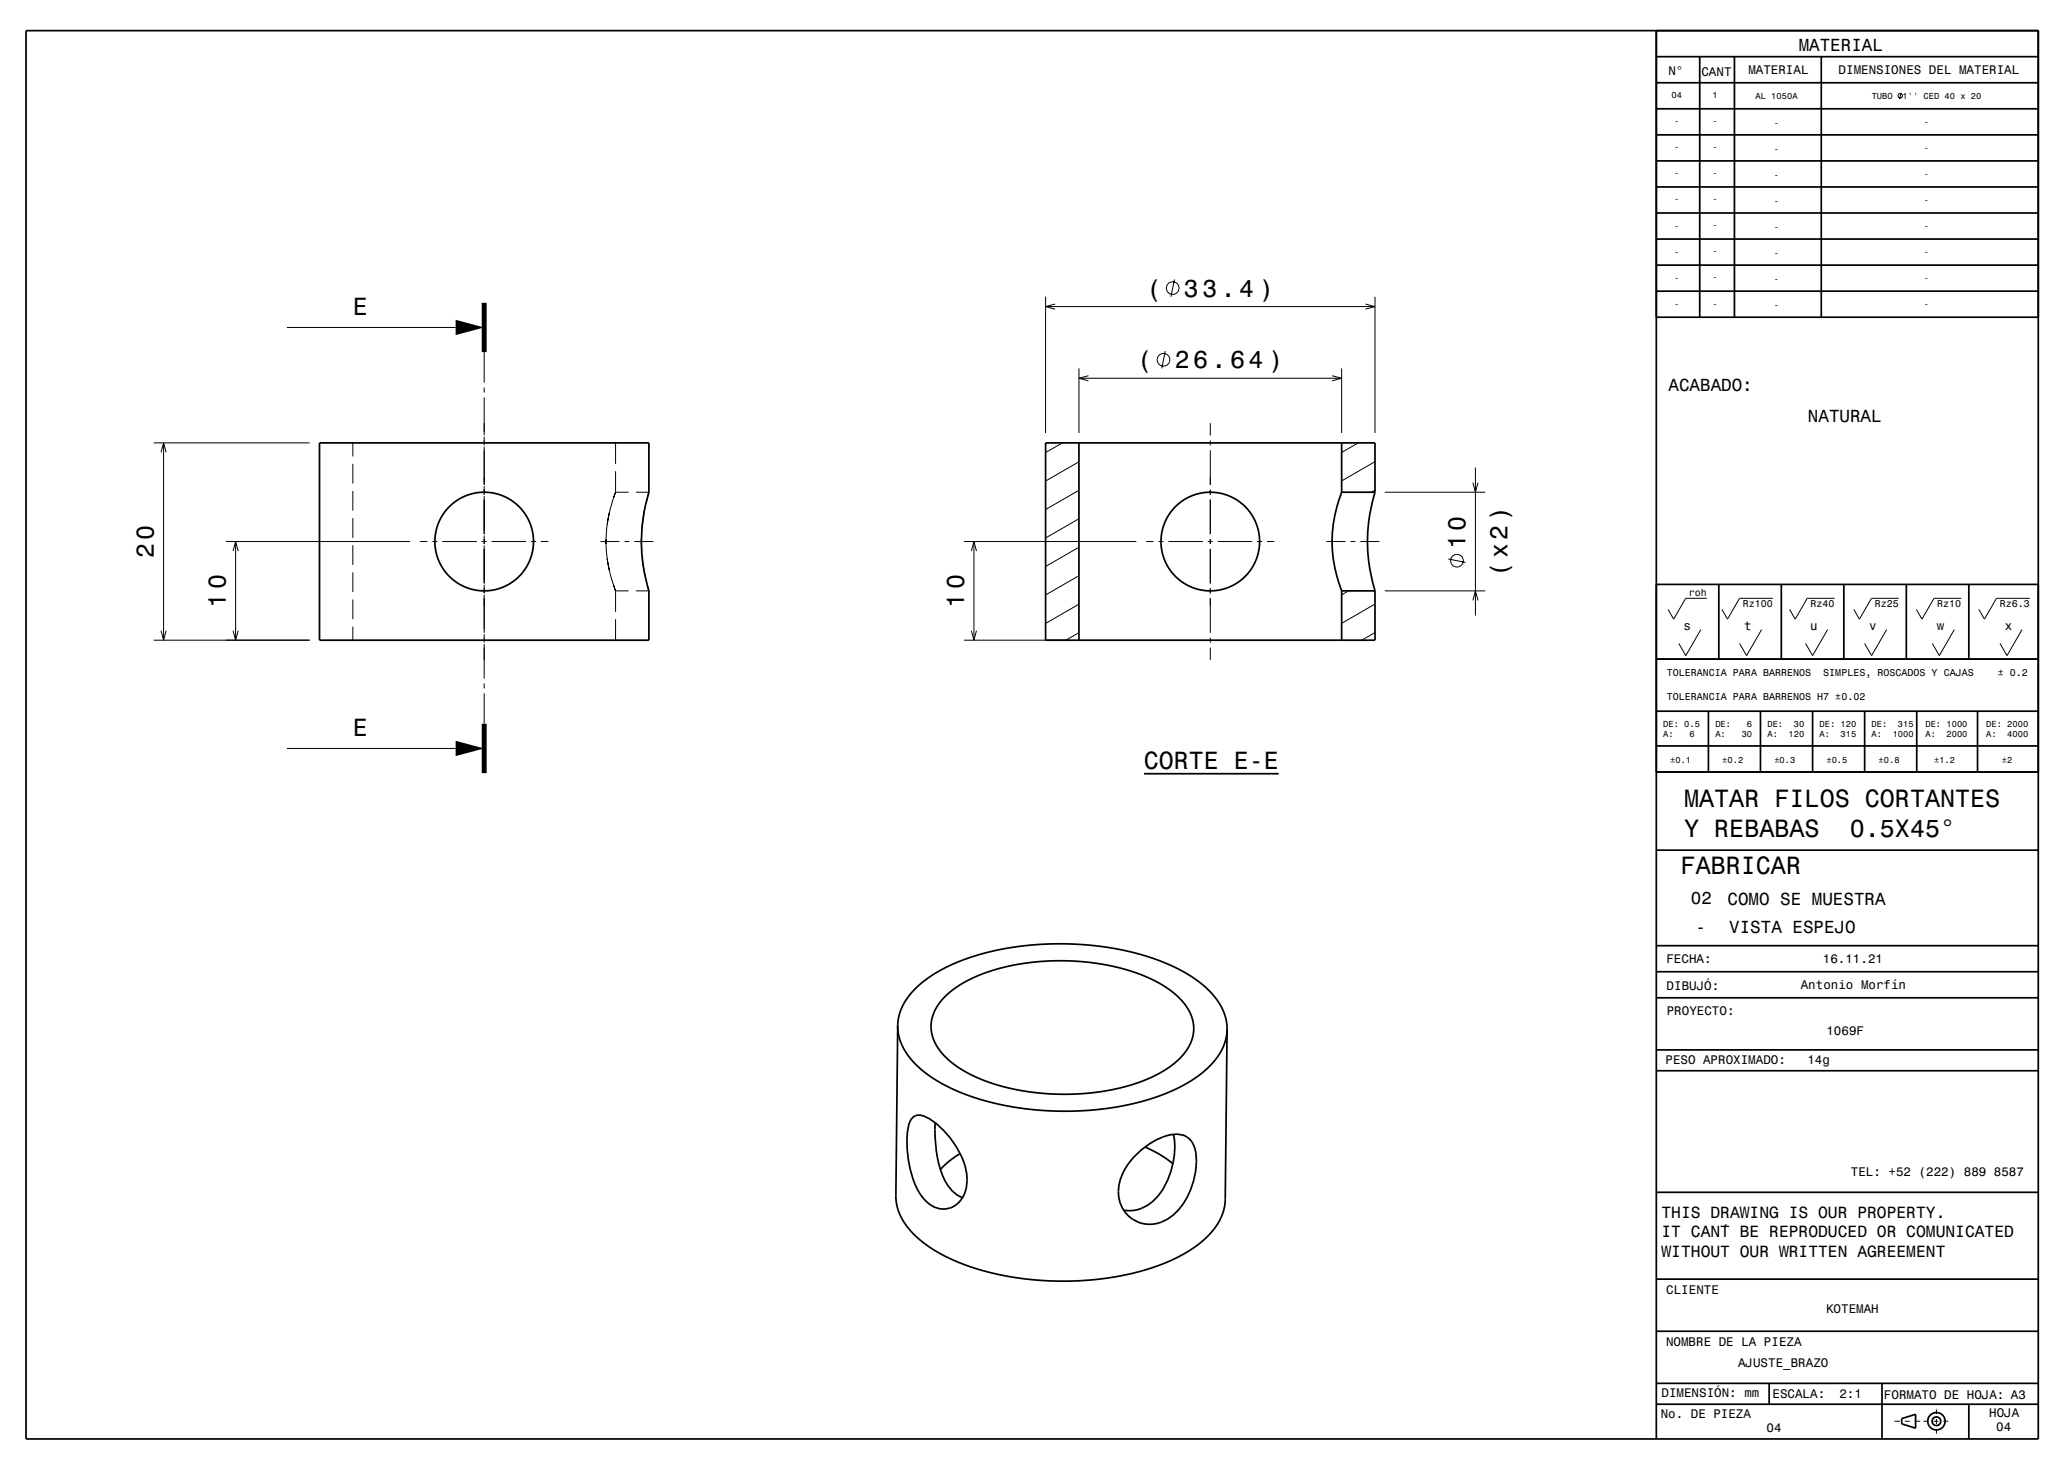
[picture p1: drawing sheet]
<svg xmlns="http://www.w3.org/2000/svg" width="420mm" height="297mm" viewBox="0 0 420 297" stroke-linecap="round" stroke-linejoin="round" font-family="sans-serif">
<g fill="none" stroke="#000" stroke-width=".2">
<path d="M385.5 18.8l-.2 1.2M238.2 56.7l-.7 3.5M58.2 66.4h34.2M98.2 71.4v6.2M98.2 78.6v1M212 60.2v27.6M212 62.2h66.8M214 61.6l-2 .6 2 .5M218.8 74.7v13.1M218.8 76.7h53.3M220.7 76.2l-1.9 .5 1.9 .5M236.3 71.2l-.7 3.5"/>
<path d="M270.2 76.2l1.9 .5-1.9 .5M272.1 74.7v13.1M276.9 61.6l1.9 .6-1.9 .5M278.8 60.2v27.6M31.2 89.8h31.6M32.7 91.7l.5-1.9 .5 1.9M33.2 89.8v40M71.6 89.8v2.7M71.6 94v4M71.6 99.5v4M98.2 80.6v7.7M98.2 88.6v1.7"/>
<path d="M98.2 90.6v7.7M98.2 98.6v1.7M124.8 95.5v4.3h2.7M124.8 89.8v4.2M129 99.8h2.6l-.5 1.9M215.4 89.8l-3.4 2M218.8 99.4l-6.8 3.9M218.8 93.6l-6.8 3.9M245.4 85.8v2.5M245.4 89.3v1M245.4 91.3v7M245.4 99.3v1"/>
<path d="M275.4 89.8l-3.3 1.9M278.8 99.4l-.7 .4M278.8 93.6l-6.7 3.9M280.8 99.8h20.4M298.7 97.9l.5 1.9 .5-1.9M299.2 94.8v30M45.8 109.8h37.4M47.3 111.7l.5-1.9 .5 1.9M47.8 109.8v20M71.6 105v4M71.6 110.5v4M71.6 116v4"/>
<path d="M85.2 109.8h1.5M87.7 109.8h1M89.7 109.8h7M97.7 109.8h1M98.2 100.6v7.7M98.2 108.6v1.7M98.2 110.6v7.7M98.2 118.6v1.7M99.7 109.8h7M107.7 109.8h1M109.7 109.8h1.5M121.8 109.8h3.8"/>
<path d="M122.9 109.8l.1 2M122.9 109.8v.5M122.9 109.3v.5M123 111.8l.6 3.9M123.1 113.3l.7 3.2 1 3.3-.4-1.2M123.6 103.9a25.8 25.8 0 0 0-.7 5.9M124 102.4l-.8 3.9M124.4 101l.4-1.2-.8 2.6M126.6 109.8h1M127.5 119.8h-2.7v4.2M128.6 109.8h3.9M130.1 108.6v3.2"/>
<path d="M130.3 113.3l.6 3.9M130.8 103.2l-.6 3.9M131.3 118.7l.3 1.1h-2.6M195.5 109.8h34.9M197 111.7l.5-1.9 .5 1.9M197.5 109.8v20M218.8 116.7l-6.8 3.9M218.8 110.9l-6.8 3.9M218.8 105.2l-6.8 3.9M232.4 109.8h1.5M234.9 109.8h1M237 109.8h6.9"/>
<path d="M244.9 109.8h1M245.4 101.3v7M245.4 109.3v1M245.4 111.3v7M245.4 119.3v1M246.9 109.8h7.1M254.9 109.8h1.1M256.9 109.8h1.5M269 109.8h3.9M273.5 119.8l-1.4 .8M273.9 109.8h1M275.9 109.8h3.9"/>
<path d="M280.8 119.8h20.4M293.7 113.3l3.5 .7M31.2 129.8h31.6M32.7 127.9l.5 1.9 .5-1.9M47.3 127.9l.5 1.9 .5-1.9M71.6 121.5v4M71.6 127v2.8M98.2 120.6v7.7M98.2 128.6v1.7M98.2 130.6v7M98.2 138.6v1M124.8 125.5v4.3"/>
<path d="M195.5 129.8h21.3M197 127.9l.5 1.9 .5-1.9M218.8 128.3l-2.6 1.5M218.8 122.5l-6.8 3.9M245.4 121.3v7M245.4 129.3v1M245.4 131.3v2.5M278.8 128.2l-2.6 1.6M278.8 122.5l-6.7 3.9M298.7 121.7l.5-1.9 .5 1.9M344.9 127.6l-3 5.3-1.4-2.4M346.2 121.3h-4.3l-2.5 4.2-1.1-2"/>
<path d="M357.3 127.6l-3.1 5.3-1.4-2.4M359.5 121.3h-6.7l-2.5 4.2-1.1-2M370.6 127.6l-3 5.3-1.4-2.4M372.1 121.3h-5.6l-2.4 4.2-1.2-2M382.6 127.6l-3 5.3-1.5-2.4M385.1 121.3h-5.6l-2.4 4.2-1.1-2M396.3 127.6l-3 5.3-1.4-2.4M397.8 121.3h-5.6l-2.4 4.2-1.2-2M410.1 127.6l-3.1 5.3-1.4-2.4M411.7 121.3h-6.8l-2.4 4.2-1.2-2M58.2 151.7h34.2M98.2 140.6v6.1"/>
<path d="M384.2 288.1h1.1M386.3 288.1h1M388.3 288.1h1.1M390.1 288.1h1M392.1 288.1h1M392.7 285.7v1M392.7 287.7v1M392.7 289.7v.9M394.1 288.1h1"/>
<circle cx="385.4" cy="19.4" r=".45"/>
<circle cx="237.8" cy="58.4" r="1.28"/>
<circle cx="236" cy="72.9" r="1.28"/>
<circle cx="295.5" cy="113.7" r="1.28"/>
</g>
<g fill="none" stroke="#000" stroke-width=".35">
<path d="M5.3 6.2h408.1v285.5h-408.1zM335.9 6.2v285.5M335.9 16.8h77.4M335.9 11.5h77.4M344.7 11.5v52.8M351.7 11.5v52.8M369.4 11.5v52.8M335.9 37.9h77.4M335.9 32.6h77.4M335.9 27.3h77.4M335.9 22.1h77.4M335.9 59h77.5"/>
<path d="M335.9 53.7h77.4M335.9 48.5h77.4M335.9 43.2h77.4M335.9 64.3h77.5M64.8 89.8h66.8v10a33.4 33.4 0 0 0 0 20v10h-66.8zM218.8 89.8v40M272.1 99.8a26.6 26.6 0 0 0 0 20M272.1 89.8v10M272.1 99.8h6.7M278.8 99.8a33.4 33.4 0 0 0 0 20M278.8 99.8v-10h-66.8v40h66.8v-10M272.1 119.8v10"/>
<path d="M272.1 119.8h6.7M335.9 118.5h77.5M348.6 118.5v15.1M361.3 118.5v15.1M373.9 118.5v15.1M386.6 118.5v15.1M399.3 118.5v15.1M335.9 133.6h77.5M232 156.9h27.3M335.9 156.5h77.5M335.9 144.2h77.5M335.9 151.2h77.5"/>
<path d="M346.5 144.2v12.3M357 144.2v12.3M367.6 144.2v12.3M378.2 144.2v12.3M388.7 144.2v12.3M401 144.2v12.3M335.9 172.4h77.5M335.9 191.7h77.5M335.9 197h77.5M182.1 207.9l-.4 34.9 .4 2.5 1.2 2.5 1.9 2.3 2.9 2.5 3.4 2 4 1.8 4.3 1.3 4.6 1 4.8 .7 5.5 .3 5-.1 5.6-.6 4.6-.9 4.5-1.3 3.8-1.6 3.8-2.2 2.8-2.2 2-2.5 1.2-2.4 .5-2.6 .4-34.6M182.1 207.9l.1 1.7 .5 1.6 .6 1.5 1.2 1.7 1.3 1.5 1.5 1.4 1.9 1.3 2.3 1.4 2.8 1.3 2.6 1 5.7 1.6 6.2 1 6.3 .4 6.7-.3 6.2-.9 5.7-1.4 2.9-1.1 2.4-1.1 4-2.4 1.7-1.3 1.5-1.6 1.2-1.7 .8-1.6 .5-1.6 .2-1.6M182.1 207.9l.1-1.5 .5-1.8 .9-1.7 1.2-1.5 1.3-1.4 1.8-1.5 1.9-1.3 2.3-1.2 4.9-2 5.7-1.5 6.4-.9 6.5-.3 6.5 .4 6.2 1 5.7 1.6 2.6 1 2.6 1.3 2.2 1.2 1.9 1.4 1.8 1.5 1.3 1.5 1.1 1.6 .7 1.5 .5 1.7 .2 1.7"/>
<path d="M191.9 201.8l2.4-1.9 3.4-1.8 3.7-1.4 3.6-.9 4.5-.7 4.5-.3 4.7 .1 4.2 .5 4.1 .8 4.1 1.3 3.4 1.5 2.9 1.8 2.2 2 1.6 2.1 .5 1.2 .3 1.2v2.3l-.4 1.5-.6 1.3-1.1 1.5-1.3 1.3-1.5 1.2-1.9 1.1-1.9 1-2.8 1.1-5 1.3-5.6 .8-5.9 .1-5.9-.5-5.3-1.2-2.8-.9-2.3-1-2.2-1.1-1.7-1.1-1.6-1.3-1.3-1.3-1-1.5-.7-1.5-.3-1.4-.1-1.5 .3-1.5 .7-1.5 .9-1.4zM335.9 202.3h77.5M335.9 217.1h77.5M335.9 212.8h77.5M185.2 226.5a2.79 2.79 0 0 1 3.4 .3 17.4 17.4 0 0 1 7.4 11.1 6.3 6.3 0 0 1-2.6 6.7 4.6 4.6 0 0 1-5.6-1.1 14.4 14.4 0 0 1-3.6-8.5 16.7 16.7 0 0 1 .3-7.6zM189.7 227.6l-.1 .8a24.9 24.9 0 0 0 2 10.9 6.9 6.9 0 0 0 3.6 3.5M194.7 233.9l-2.2 1.5-1.8 1.7M230 234.5a13.2 13.2 0 0 1 8.7-4.6 3.9 3.9 0 0 1 3.8 3.9 15.1 15.1 0 0 1-4.6 12.5 6.5 6.5 0 0 1-7.7 1.2 6.5 6.5 0 0 1-3.3-7.2 11.7 11.7 0 0 1 3.1-5.8zM232.2 232.5l3.2 1.7 2.5 1.7M238 230a15.6 15.6 0 0 1-4.2 13.5 7.5 7.5 0 0 1-3.2 1.8l-1.5 .1-1.2-.1M335.9 259.3h77.5M335.9 241.7h77.5"/>
<path d="M335.9 269.9h77.5M335.9 284.7h77.5M335.9 280.5h77.5M358.8 280.5v4.2M381.7 280.5v11.2M385.7 287.6l2.8-.9v2.8l-2.8-.8zM399.3 284.7v7"/>
<circle cx="98.2" cy="109.8" r="10"/>
<circle cx="245.4" cy="109.8" r="10"/>
<circle cx="392.7" cy="288.1" r="1.76"/>
<circle cx="392.7" cy="288.1" r=".88"/>
</g>
<path d="M98.2 61.4v10M98.2 146.7v10" fill="none" stroke="#000" stroke-width="1" stroke-linecap="butt"/>
<g fill="#000">
<path d="M92.4 64.8l5.8 1.6-5.8 1.5z" fill-rule="evenodd"/>
<path d="M92.4 150.2l5.8 1.5-5.8 1.6z" fill-rule="evenodd"/>
</g>
<g font-size="5.1">
<text x="341.5" y="163.5">MATAR FILOS CORTANTES</text>
<text x="341.5" y="169.6">Y REBABAS</text>
<text x="375.1" y="169.6">0.5X45°</text>
<text x="340.8" y="177.2">FABRICAR</text>
</g>
<g font-size="5">
<text x="71.5" y="63.8">E</text>
<text x="232.5" y="60.2">(</text>
<text x="240.1" y="60.2">33.4 )</text>
<text x="230.6" y="74.7">(</text>
<text x="238.2" y="74.7">26.64 )</text>
<text x="31.2" y="113.2" transform="rotate(-90 31.2 113.2)">20</text>
<text x="297.2" y="111.4" transform="rotate(-90 297.2 111.4)">10</text>
<text x="305.7" y="116.9" transform="rotate(-90 305.7 116.9)">(x2)</text>
<text x="45.8" y="123.2" transform="rotate(-90 45.8 123.2)">10</text>
<text x="195.5" y="123.2" transform="rotate(-90 195.5 123.2)">10</text>
<text x="71.5" y="149.1">E</text>
<text x="232" y="155.9">CORTE E-E</text>
</g>
<g font-size="3.6">
<text x="364.8" y="10.3">MATERIAL</text>
<text x="338.4" y="79.3">ACABADO:</text>
<text x="366.7" y="85.6">NATURAL</text>
<text x="342.9" y="183.3">02</text>
<text x="350.3" y="183.5">COMO SE MUESTRA</text>
<text x="343.9" y="189.2">-</text>
<text x="350.7" y="189.1">VISTA ESPEJO</text>
</g>
<g font-size="3.3">
<text x="337" y="246.8">THIS DRAWING IS OUR PROPERTY.</text>
<text x="337" y="250.8">IT CAN´T BE REPRODUCED OR COMUNICATED</text>
<text x="337" y="254.7">WITHOUT OUR WRITTEN AGREEMENT</text>
</g>
<g font-size="2.5">
<text x="338.3" y="15.2">N°</text>
<text x="345.1" y="15.3">CANT</text>
<text x="354.6" y="15">MATERIAL</text>
<text x="372.9" y="15">DIMENSIONES DEL MATERIAL</text>
<text x="341.4" y="127.6">s</text>
<text x="353.7" y="127.6">t</text>
<text x="367.1" y="127.6">u</text>
<text x="379.1" y="127.6">v</text>
<text x="392.8" y="127.6">w</text>
<text x="406.6" y="127.6">x</text>
<text x="338" y="195.2">FECHA:</text>
<text x="369.7" y="195.2">16.11.21</text>
<text x="338" y="200.7">DIBUJÓ:</text>
<text x="365.2" y="200.5">Antonio Morfín</text>
<text x="338" y="205.8">PROYECTO:</text>
<text x="370.4" y="209.8">1069F</text>
<text x="337.8" y="215.7">PESO APROXIMADO:</text>
<text x="366.5" y="215.8">14g</text>
<text x="375.4" y="238.4">TEL: +52 (222) 889 8587</text>
<text x="337.9" y="262.3">CLIENTE</text>
<text x="370.3" y="266.2">KOTEMAH</text>
<text x="337.9" y="272.9">NOMBRE DE LA PIEZA</text>
<text x="352.5" y="277.2">AJUSTE_BRAZO</text>
<text x="336.8" y="287.4">No. DE PIEZA</text>
<text x="337" y="283.3">DIMENSIÓN: mm</text>
<text x="359.5" y="283.4">ESCALA:</text>
<text x="373" y="283.4">2:1</text>
<text x="382.1" y="283.6">FORMATO DE HOJA: A3</text>
<text x="403.4" y="287.2">HOJA</text>
<text x="358.3" y="290.4">04</text>
<text x="404.8" y="290.1">04</text>
</g>
<g font-size="2">
<text x="342.5" y="120.9">roh</text>
<text x="353.4" y="123.1">Rz100</text>
<text x="367.2" y="123.1">Rz40</text>
<text x="380.2" y="123.1">Rz25</text>
<text x="392.9" y="123.1">Rz10</text>
<text x="405.5" y="123.1">Rz6.3</text>
<text x="338" y="137">TOLERANCIA PARA BARRENOS</text>
<text x="369.8" y="137">SIMPLES, ROSCADOS Y CAJAS</text>
<text x="405.2" y="137">± 0.2</text>
<text x="338" y="141.9">TOLERANCIA PARA BARRENOS H7 ±0.02</text>
</g>
<g font-size="1.8">
<text x="339" y="19.9">04</text>
<text x="347.3" y="19.9">1</text>
<text x="356" y="20.2">AL 1050A</text>
<text x="379.6" y="20">TUBO</text>
<text x="385.8" y="20">1'' CED 40 x 20</text>
<text x="339.5" y="25.2">-</text>
<text x="347.3" y="25.2">-</text>
<text x="359.8" y="25.4">-</text>
<text x="390.2" y="25.3">-</text>
<text x="339.5" y="30.5">-</text>
<text x="339.5" y="35.8">-</text>
<text x="347.3" y="30.5">-</text>
<text x="347.3" y="35.7">-</text>
<text x="359.8" y="30.7">-</text>
<text x="390.2" y="30.6">-</text>
<text x="390.2" y="35.9">-</text>
<text x="339.5" y="41">-</text>
<text x="347.3" y="41">-</text>
<text x="359.8" y="36">-</text>
<text x="359.8" y="41.3">-</text>
<text x="390.2" y="41.2">-</text>
<text x="339.5" y="46.3">-</text>
<text x="347.3" y="46.3">-</text>
<text x="359.8" y="46.6">-</text>
<text x="390.2" y="46.5">-</text>
<text x="339.5" y="51.6">-</text>
<text x="347.3" y="51.6">-</text>
<text x="359.8" y="51.9">-</text>
<text x="390.2" y="51.7">-</text>
<text x="339.5" y="56.9">-</text>
<text x="347.3" y="56.9">-</text>
<text x="359.8" y="57.2">-</text>
<text x="390.2" y="57">-</text>
<text x="339.5" y="62.2">-</text>
<text x="347.3" y="62.1">-</text>
<text x="359.8" y="62.4">-</text>
<text x="390.2" y="62.3">-</text>
<text x="337.3" y="147.3">DE: 0.5</text>
<text x="337.3" y="149.4">A:</text>
<text x="342.7" y="149.4">6</text>
<text x="347.9" y="147.3">DE:</text>
<text x="347.9" y="149.4">A:</text>
<text x="353.2" y="149.4">30</text>
<text x="354.3" y="147.3">6</text>
<text x="358.4" y="147.3">DE:</text>
<text x="358.4" y="149.4">A:</text>
<text x="362.7" y="149.4">120</text>
<text x="363.8" y="147.3">30</text>
<text x="369" y="147.3">DE: 120</text>
<text x="369" y="149.4">A:</text>
<text x="373.3" y="149.4">315</text>
<text x="379.6" y="147.3">DE:</text>
<text x="379.6" y="149.4">A:</text>
<text x="383.8" y="149.4">1000</text>
<text x="384.9" y="147.3">315</text>
<text x="390.5" y="147.3">DE: 1000</text>
<text x="390.5" y="149.4">A:</text>
<text x="394.8" y="149.4">2000</text>
<text x="402.8" y="147.3">DE: 2000</text>
<text x="402.8" y="149.4">A:</text>
<text x="407.1" y="149.4">4000</text>
<text x="338.7" y="154.7">±0.1</text>
<text x="349.3" y="154.7">±0.2</text>
<text x="359.8" y="154.7">±0.3</text>
<text x="370.4" y="154.7">±0.5</text>
<text x="381" y="154.7">±0.8</text>
<text x="392.2" y="154.7">±1.2</text>
<text x="406" y="154.7">±2</text>
</g>
</svg>
